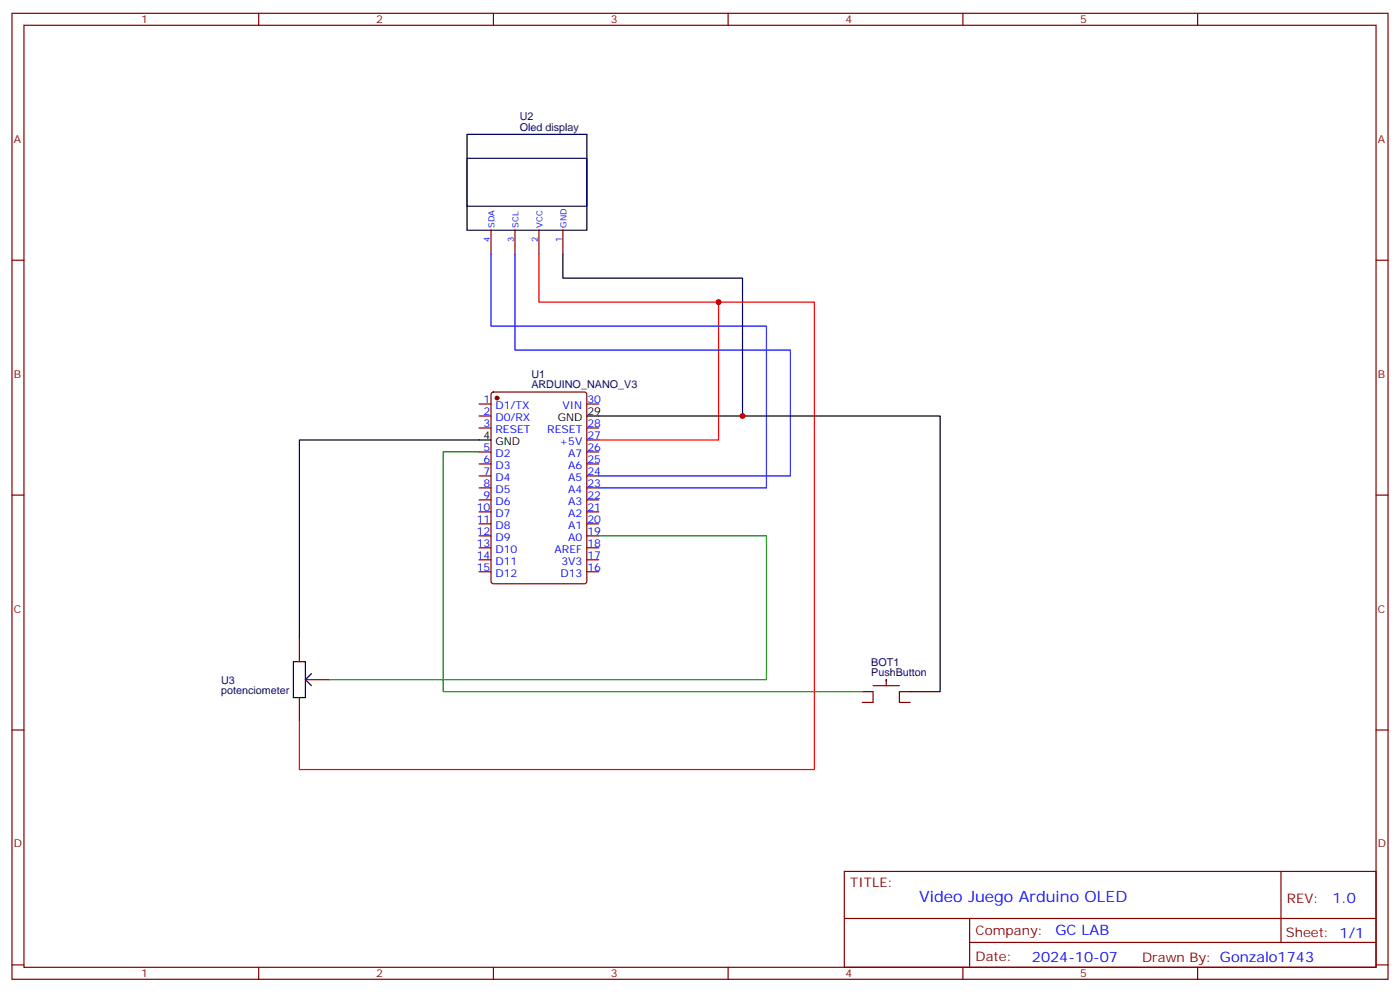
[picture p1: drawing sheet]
<svg xmlns="http://www.w3.org/2000/svg" width="412mm" height="292mm" viewBox="0 0 412 292" stroke-linecap="round" stroke-linejoin="round" font-family="sans-serif">
<g fill="none" stroke="#870000" stroke-width=".35">
<path d="M3.5 3.9h405.4v284.4h-405.4zM7.1 7.4h398.2v277.3h-398.2zM76.2 3.9v3.5M145.3 3.9v3.5M214.5 3.9v3.5M283.6 3.9v3.5M352.8 3.9v3.5M3.5 76.6h3.6M144.6 67.8v7M151.7 67.8v7M158.7 67.8v7M165.8 67.8v7"/>
<path d="M405.3 76.6h3.6M141.1 118.9h3.5M144.9 115.6l.4-.2h26.9l.6 .4 .1 55.3-.5 .7h-27.1l-.6-.4-.1-55.3zM172.9 118.9h3.5M141.1 122.4h3.5M141.1 126h3.5M141.1 133h3.5M141.1 136.6h3.5M172.9 126h3.5M172.9 133h3.5M172.9 136.6h3.5M172.9 129.5h3.5"/>
<path d="M3.5 145.7h3.6M141.1 140.1h3.5M141.1 143.6h3.5M141.1 147.1h3.5M141.1 150.7h3.5M141.1 154.2h3.5M141.1 157.7h3.5M172.9 140.1h3.5M172.9 143.6h3.5M172.9 147.1h3.5M172.9 150.7h3.5M172.9 154.2h3.5"/>
<path d="M172.9 157.7h3.5M405.3 145.7h3.6M141.1 161.3h3.5M141.1 164.8h3.5M141.1 168.3h3.5M172.9 161.3h3.5M172.9 164.8h3.5M172.9 168.3h3.5M88.2 187.7v7.1M3.5 214.9h3.6M88.2 205.4v7M90 200.1h7"/>
<path d="M254 203.6h3.2v3.2h-3.2M257.2 201.8h7.7M261.1 200.4v-.3v1.7M268.1 203.6h-3.2v3.2h3.2M405.3 214.9h3.6M248.7 256.5h156.6v28.2h-156.6zM377.3 256.5v20.9M248.7 270.4h156.5M285.6 277.4h119.6M285.6 270.4v14.1M3.5 284h3.6M76.2 284.7v3.6"/>
<path d="M145.3 284.7v3.6M214.5 284.7v3.6M283.6 284.7v3.6M352.8 284.7v3.6M405.3 284h3.6"/>
</g>
<circle cx="146.4" cy="117.2" r=".53" fill="#870000" stroke="#870000" stroke-width=".35"/>
<path d="M137.6 39.5h35.3v28.3h-35.3zM137.6 46.6h35.3v14.1h-35.3zM165.8 74.8v7.1h52.9v40.5h-45.8M144.6 129.5h-56.4v58.2M218.7 122.4h58.2v81.2h-8.8M86.4 194.8h3.6v10.6h-3.6zM91.7 198.3l-1.7 1.8 1.7 1.7" fill="none" stroke="#000" stroke-width=".35"/>
<path d="M158.7 74.8v14.1h53v40.6h-35.3M211.7 88.9h28.2v137.6h-151.7v-14.1" fill="none" stroke="#f00" stroke-width=".35"/>
<path d="M144.6 74.8v21.2h81.2v47.6h-49.4M151.7 74.8v28.2h81.1v37.1h-56.4" fill="none" stroke="#00f" stroke-width=".35"/>
<path d="M141.1 133h-10.6v70.6h123.5M176.4 157.7h49.4v42.4h-128.8" fill="none" stroke="#008700" stroke-width=".35"/>
<g fill="#c00">
<circle cx="211.7" cy="88.9" r=".88"/>
<circle cx="218.7" cy="122.4" r=".88"/>
</g>
<text font-size="4.6" fill="#00f" x="270.8" y="265.5">Video Juego Arduino OLED</text>
<g font-size="4.2" fill="#00f">
<text x="392.5" y="265.8">1.0</text>
<text x="310.9" y="275.3">GC LAB</text>
<text x="304" y="283.1">2024-10-07</text>
</g>
<g font-size="3.9" fill="#800">
<text x="250.5" y="261.1">TITLE:</text>
<text x="379.1" y="265.8">REV:</text>
<text x="287.4" y="275.3">Company:</text>
<text x="378.7" y="275.9">Sheet: 1/1</text>
<text x="287.4" y="283">Date:</text>
<text x="336.4" y="283.1">Drawn By: Gonzalo1743</text>
</g>
<g font-size="3.2" fill="#800">
<text x="41.6" y="6.9">1</text>
<text x="110.8" y="6.9">2</text>
<text x="179.9" y="6.9">3</text>
<text x="249.1" y="6.9">4</text>
<text x="318.2" y="6.9">5</text>
<text x="4.1" y="42">A</text>
<text x="405.9" y="42">A</text>
<text x="4.1" y="111.2">B</text>
<text x="405.9" y="111.2">B</text>
<text x="4.1" y="180.3">C</text>
<text x="405.9" y="180.3">C</text>
<text x="4.1" y="249.4">D</text>
<text x="405.9" y="249.4">D</text>
<text x="41.6" y="287.7">1</text>
<text x="110.8" y="287.7">2</text>
<text x="179.9" y="287.7">3</text>
<text x="249.1" y="287.7">4</text>
<text x="318.2" y="287.7">5</text>
</g>
<g font-size="3.2" fill="#000080">
<text x="153.1" y="35.3">U2</text>
<text x="153.1" y="38.5">Oled display</text>
<text x="156.5" y="111.3">U1</text>
<text x="156.5" y="114.3">ARDUINO_NANO_V3</text>
<text x="256.6" y="196">BOT1</text>
<text x="65.1" y="201.4">U3</text>
<text x="256.6" y="199">PushButton</text>
<text x="65.1" y="204.4">potenciometer</text>
</g>
<g font-size="3.2" fill="#00f">
<text x="142.4" y="118.6">1</text>
<text x="173" y="118.6">30</text>
<text x="142.4" y="122.1">2</text>
<text x="142.4" y="125.6">3</text>
<text x="145.9" y="120.3">D1/TX</text>
<text x="145.9" y="123.9">D0/RX</text>
<text x="165.7" y="120.3">VIN</text>
<text x="173" y="125.6">28</text>
<text x="145.9" y="127.4">RESET</text>
<text x="161.2" y="127.4">RESET</text>
<text x="164.8" y="130.9">+5V</text>
<text x="173" y="129.2">27</text>
<text x="142.4" y="132.7">5</text>
<text x="142.4" y="136.2">6</text>
<text x="145.9" y="134.4">D2</text>
<text x="145.9" y="138">D3</text>
<text x="167.4" y="138">A6</text>
<text x="167.4" y="134.4">A7</text>
<text x="173" y="136.2">25</text>
<text x="173" y="132.7">26</text>
<text x="142.4" y="139.7">7</text>
<text x="142.4" y="143.3">8</text>
<text x="145.9" y="141.5">D4</text>
<text x="167.4" y="141.5">A5</text>
<text x="173" y="143.3">23</text>
<text x="173" y="139.7">24</text>
<text x="142.4" y="146.8">9</text>
<text x="145.9" y="145">D5</text>
<text x="145.9" y="148.6">D6</text>
<text x="167.4" y="148.6">A3</text>
<text x="167.4" y="145">A4</text>
<text x="173" y="146.8">22</text>
<text x="140.4" y="150.3">10</text>
<text x="140.4" y="153.8">11</text>
<text x="145.9" y="152.1">D7</text>
<text x="145.9" y="155.6">D8</text>
<text x="167.4" y="155.6">A1</text>
<text x="167.4" y="152.1">A2</text>
<text x="173" y="153.8">20</text>
<text x="173" y="150.3">21</text>
<text x="140.4" y="157.4">12</text>
<text x="140.4" y="160.9">13</text>
<text x="145.9" y="159.1">D9</text>
<text x="167.4" y="159.1">A0</text>
<text x="173" y="160.9">18</text>
<text x="173" y="157.4">19</text>
<text x="140.4" y="164.4">14</text>
<text x="140.4" y="168">15</text>
<text x="145.9" y="162.7">D10</text>
<text x="145.9" y="166.2">D11</text>
<text x="163.4" y="162.7">AREF</text>
<text x="165.4" y="166.2">3V3</text>
<text x="173" y="168">16</text>
<text x="173" y="164.4">17</text>
<text x="145.9" y="169.7">D12</text>
<text x="165.1" y="169.7">D13</text>
</g>
<g font-size="3.2">
<text x="164.3" y="123.9">GND</text>
<text x="173" y="122.1">29</text>
<text x="142.4" y="129.2">4</text>
<text x="145.9" y="130.9">GND</text>
</g>
<g font-size="2.5" fill="#00f">
<text x="144.3" y="71.1" transform="rotate(-90 144.3 71.1)">4</text>
<text x="145.7" y="67.1" transform="rotate(-90 145.7 67.1)">SDA</text>
<text x="151.3" y="71.1" transform="rotate(-90 151.3 71.1)">3</text>
<text x="152.8" y="67.1" transform="rotate(-90 152.8 67.1)">SCL</text>
<text x="158.4" y="71.1" transform="rotate(-90 158.4 71.1)">2</text>
<text x="159.8" y="67.1" transform="rotate(-90 159.8 67.1)">VCC</text>
<text x="165.5" y="71.1" transform="rotate(-90 165.5 71.1)">1</text>
<text x="166.9" y="67.1" transform="rotate(-90 166.9 67.1)">GND</text>
</g>
</svg>
